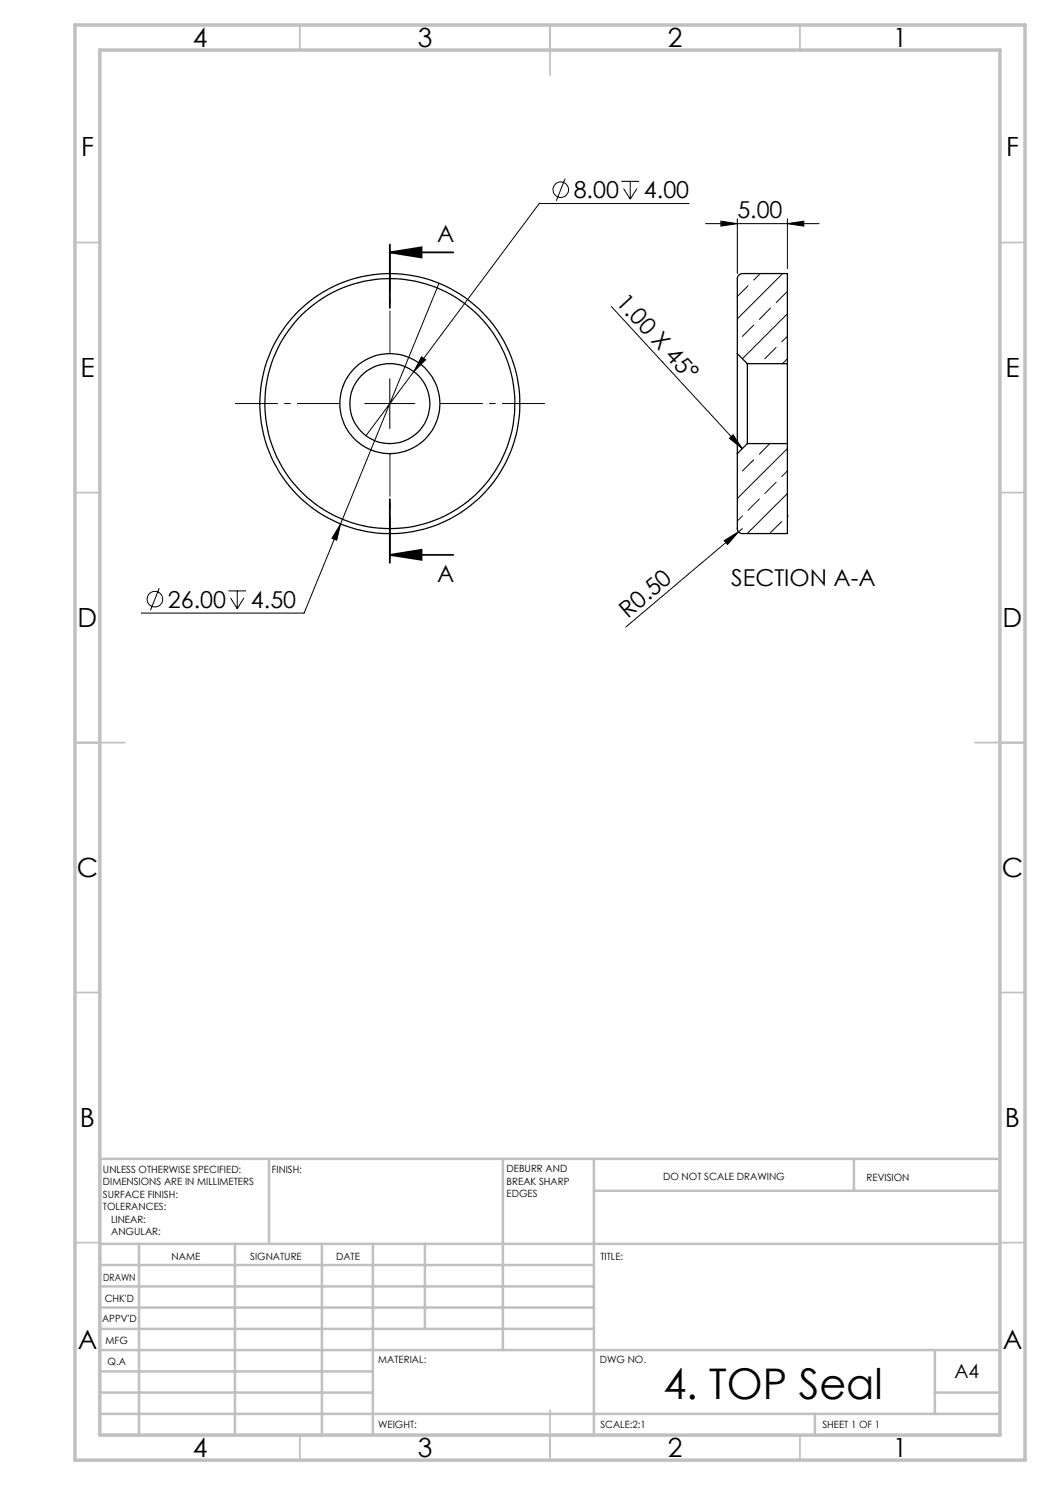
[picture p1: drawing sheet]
<svg xmlns="http://www.w3.org/2000/svg" width="210mm" height="297mm" viewBox="0 0 210 297" stroke-linecap="round" stroke-linejoin="round" font-family="sans-serif">
<g fill="none" stroke="#000" stroke-width=".25">
<path d="M147.5 70.7v-15a1.09 1.09 0 0 1 1-1h9v18M147.5 70.7v20M147.5 70.7l2 2M149.5 72.7v16M149.5 72.7h8M157.5 72.7v16M149.5 88.7h8M149.5 88.7l-2 2M157.5 88.7v18h-9a1.02 1.02 0 0 1-1-1v-15"/>
<circle cx="78" cy="80.7" r="25"/>
<circle cx="78" cy="80.7" r="26"/>
<circle cx="78" cy="80.7" r="10"/>
<circle cx="78" cy="80.7" r="8"/>
</g>
<g fill="none" stroke="#000" stroke-width=".2">
<path d="M113 35.7l-1.7 4.4M124.2 36.3h3.6M124.7 37.7l1.3 2.1M126 36.3v3.5M127.4 37.7l-1.4 2.1M87.8 56.7l-19.7 48.1M137.8 40.7h-30l-34.6 46.4M141.1 44.7h22.7M144.2 44.2l3.3 .5-3.3 .5zM147.5 43.7v11M149.6 57.1l-2.1 2.2M152 54.7l-1.3 1.3"/>
<path d="M156.5 54.7l-9 9.1M157.5 44.7l3.3-.5v1zM157.5 58.3l-2.3 2.2M157.5 43.7v10M78 75.7v10M84.3 71.4l.8 .6-2.3 2.3zM122.3 61.3l26.2 28.4M150.7 65l-2.2 2.3M154.1 61.6l-2.2 2.3M155.2 69.5l-2.2 2.3M157.5 62.8l-9 9M157.5 71.8l-1 .9"/>
<path d="M157.5 67.3l-1.1 1.1M73 80.7h10M145.9 87.7l.7-.7 1.9 2.7zM150.7 92l-2.2 2.2M151.9 99.8l-2.3 2.3M154 88.7l-2.1 2.1M155.2 96.4l-2.2 2.3M157.5 89.7l-10 10M157.5 98.7l-8.1 8M157.5 94.2l-1.1 1.1M31.9 117.6l-1.8 4.5M45.7 118.2h3.5"/>
<path d="M46.1 119.6l1.3 2.1M47.4 118.2v3.5M48.8 119.6l-1.4 2.1M68.1 104.8l-.8 3.3-.9-.4zM68.1 104.8l-7.3 17.8h-32.5M144.9 108.1l2.8-1.7-2.2 2.5zM147.7 106.4l-22.5 19M148.5 103.2l-1 1M148.5 105.7l-.8 .7M156.4 104.3l-2.3 2.2M157.5 103.2h.1"/>
<circle cx="112.1" cy="37.9" r="1.56"/>
<circle cx="31" cy="119.8" r="1.55"/>
</g>
<path d="M78 50.5l6.3-1v2zM78 50.5h12.7M78 48.9v12.7M78 99.8v12.8M78 111l6.3-1v2zM78 111h12.7" fill="none" stroke="#000" stroke-width=".35"/>
<path d="M78 70.7v-21M68 80.7h-21M78 90.7v21M88 80.7h21" fill="none" stroke="#000" stroke-width=".2" stroke-dasharray="15.2 1.3 1.3 1.3" stroke-dashoffset="6.6" stroke-linecap="butt"/>
<g fill="none" stroke="#c0c0c0" stroke-width=".35">
<path d="M60 5v5M110 5v10M160 5v5M15 48.5h5M200 48.5h5M15 98.5h5M200 98.5h5M15 148.5h10M195 148.5h10M15 198.5h5M200 198.5h5M15 248.5h5"/>
<path d="M200 248.5h5M60 287v5M110 282v10M160 287v5"/>
</g>
<g fill="none" stroke="#c0c0c0" stroke-width=".5">
<path d="M53.8 231.8v17M100.6 231.8v38.2M118.8 231.8v55.2M118.8 238.2h81.2M170.8 231.8v6.4M200 231.8h-180v55.2M20 248.8h180M20 257.3h98.8M20 253h98.8M27.8 248.8v38.2M47 248.8v38.2M64.4 248.8v38.2"/>
<path d="M74.6 248.8v38.2M85 248.8v17M20 265.8h98.8M20 261.5h98.8M20 278.5h54.6M20 274.3h54.6M20 270h180M187 278.5h13M187 270v12.8M20 282.8h180M163 282.8v4.2"/>
</g>
<path d="M15 5h190v287h-190zM20 10h180v277h-180z" fill="none" stroke="#c0c0c0" stroke-width=".7"/>
<g fill="#000">
<path d="M145.9 87.7l.7-.7 1.9 2.7zM144.9 108.1l2.8-1.7-2.2 2.5z"/>
<path d="M78 50.5l6.3-1v2zM78 111l6.3-1v2z"/>
<path d="M84.3 71.4l-1.5 2.9 2.3-2.3zM68.1 104.8l-1.7 2.9 .9 .4zM144.2 44.2l3.3 .5-3.3 .5zM157.5 44.7l3.3-.5v1z"/>
</g>
<text font-size="8.5" x="132.7" y="279.7">4. TOP Seal</text>
<g font-size="5.3">
<text x="38.5" y="9.5">4</text>
<text x="83.5" y="9.5">3</text>
<text x="133.5" y="9.5">2</text>
<text x="178.5" y="9.5">1</text>
<text x="16.2" y="31.3">F</text>
<text x="201.2" y="31.3">F</text>
<text x="16.1" y="75.5">E</text>
<text x="201.1" y="75.5">E</text>
<text x="15.5" y="125.5">D</text>
<text x="200.5" y="125.5">D</text>
<text x="15.4" y="175.5">C</text>
<text x="200.4" y="175.5">C</text>
<text x="16" y="225.5">B</text>
<text x="201" y="225.5">B</text>
<text x="15.5" y="269.8">A</text>
<text x="200.5" y="269.8">A</text>
<text x="38.5" y="291.5">4</text>
<text x="83.5" y="291.5">3</text>
<text x="133.5" y="291.5">2</text>
<text x="178.5" y="291.5">1</text>
</g>
<g font-size="4.7">
<text x="114.7" y="39.6">8.00</text>
<text x="128.8" y="39.6">4.00</text>
<text x="147.5" y="43.7">5.00</text>
<text x="87.4" y="48.3">A</text>
<text x="123" y="60.6" transform="rotate(47 123 60.6)">1.00 X 45°</text>
<text x="87.4" y="116.3">A</text>
<text x="146.3" y="117.2">SECTION A-A</text>
<text x="33.6" y="121.5">26.00</text>
<text x="50.2" y="121.5">4.50</text>
<text x="125.5" y="123.8" transform="rotate(-40 125.5 123.8)">R0.50</text>
</g>
<text font-size="3.9" x="190.9" y="275.5">A4</text>
<g font-size="2">
<text x="20.6" y="234.6">UNLESS OTHERWISE SPECIFIED:</text>
<text x="20.6" y="237.1">DIMENSIONS ARE IN MILLIMETERS</text>
<text x="20.6" y="239.6">SURFACE FINISH:</text>
<text x="54.4" y="234.6">FINISH:</text>
<text x="101.3" y="234.5">DEBURR AND</text>
<text x="101.3" y="237">BREAK SHARP</text>
<text x="101.3" y="239.5">EDGES</text>
<text x="132.6" y="236">DO NOT SCALE DRAWING</text>
<text x="173.3" y="236.2">REVISION</text>
<text x="20.6" y="242.1">TOLERANCES:</text>
<text x="22.2" y="244.6">LINEAR:</text>
<text x="22.2" y="247.1">ANGULAR:</text>
<text x="34.3" y="252">NAME</text>
<text x="50" y="251.9">SIGNATURE</text>
<text x="67.2" y="251.9">DATE</text>
<text x="120.1" y="251.9">TITLE:</text>
<text x="20.6" y="256.1">DRAWN</text>
<text x="20.9" y="260.3">CHK'D</text>
<text x="20.4" y="264.4">APPV'D</text>
<text x="21.1" y="268.8">MFG</text>
<text x="21.5" y="273">Q.A</text>
<text x="75.6" y="272.5">MATERIAL:</text>
<text x="120" y="272.5">DWG NO.</text>
<text x="75.6" y="285.5">WEIGHT:</text>
<text x="120.1" y="285.6">SCALE:2:1</text>
<text x="164.5" y="285.6">SHEET 1 OF 1</text>
</g>
</svg>
